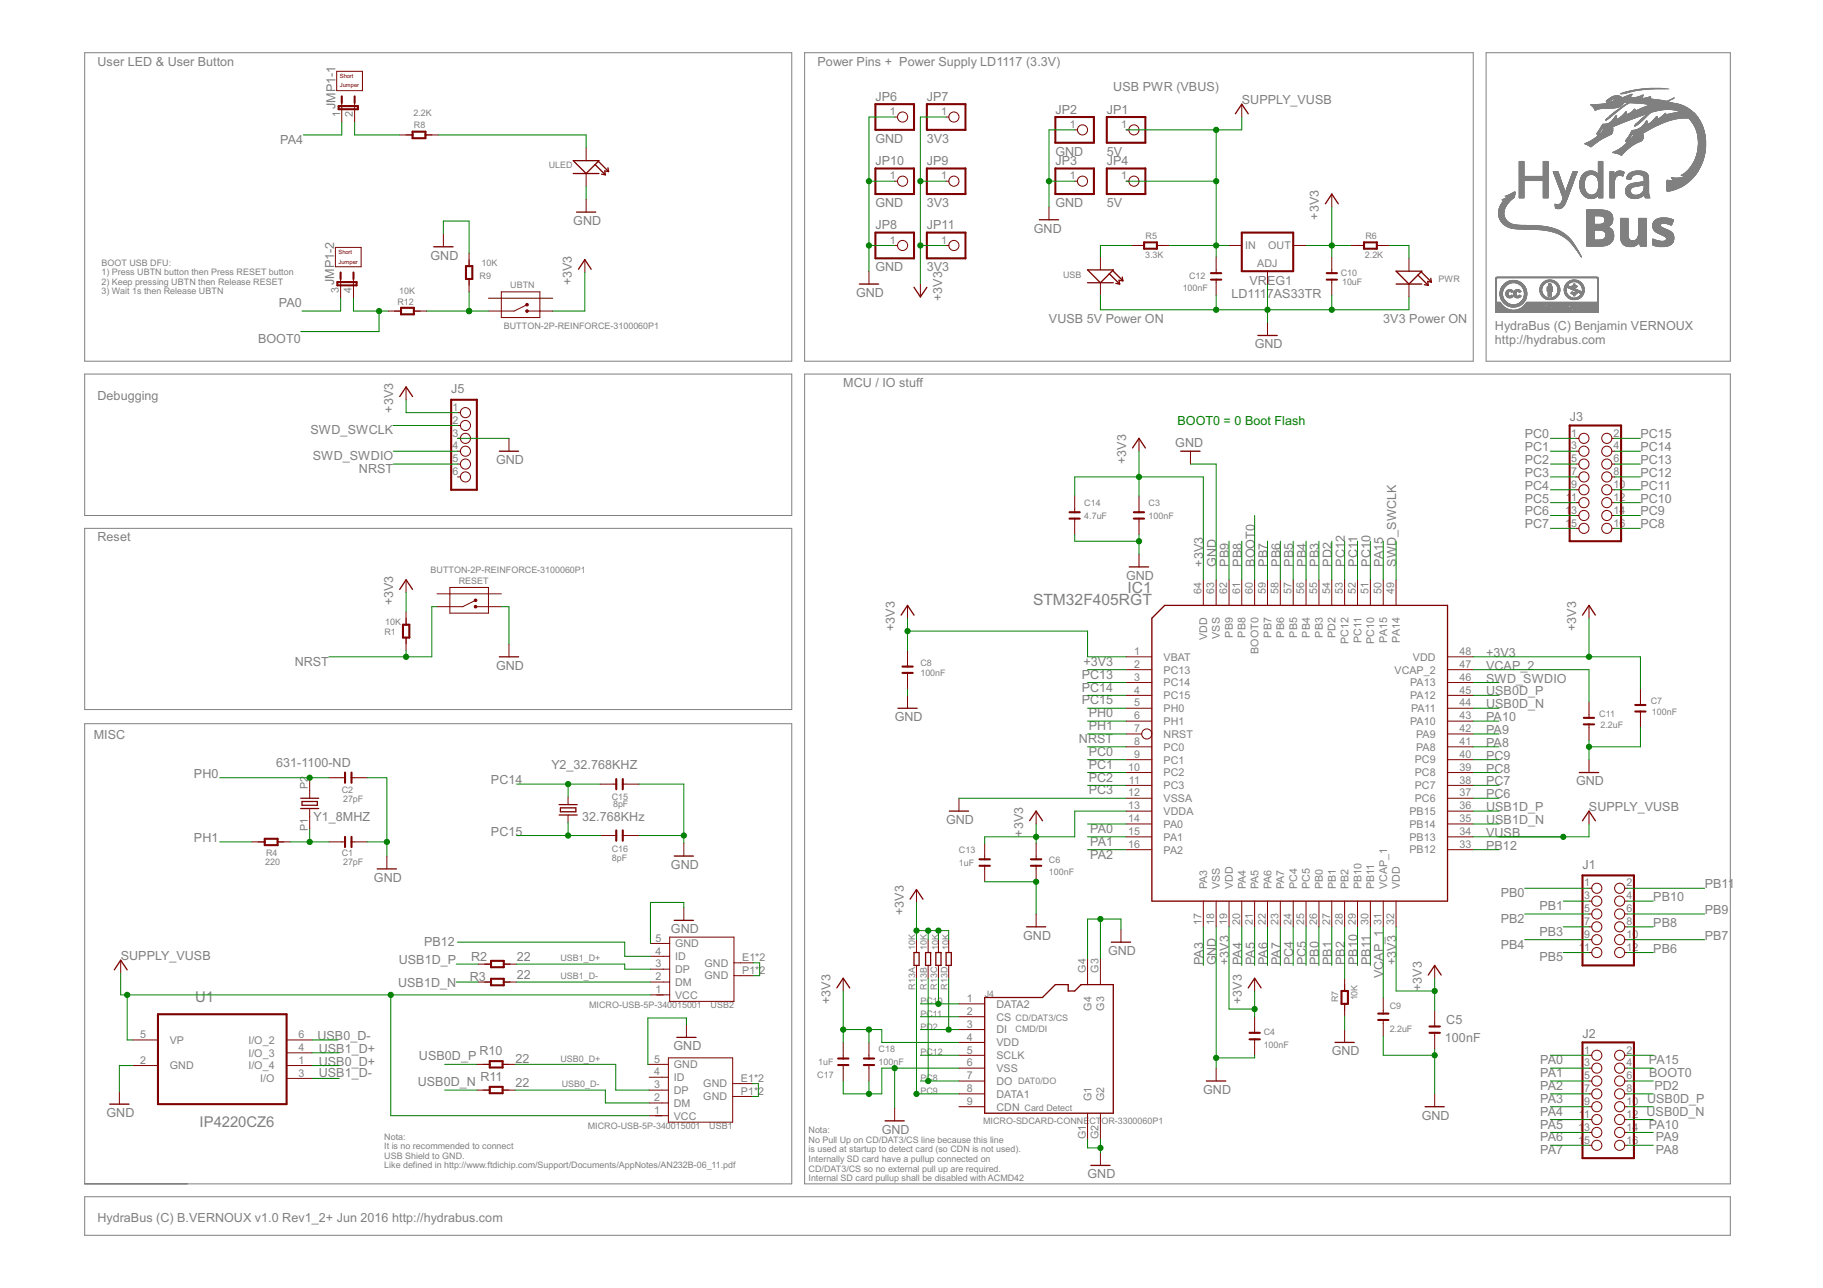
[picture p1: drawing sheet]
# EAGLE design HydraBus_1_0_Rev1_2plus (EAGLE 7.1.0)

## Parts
C1  27pF  C-0603  [C0603]
C2  27pF  C-0603  [C0603]
C3  100nF  C-0603  [C0603]
C4  100nF  C-0603  [C0603]
C5  100nF  C-0603  [C0603]
C6  100nF  C-0603  [C0603]
C7  100nF  C-0603  [C0603]
C8  100nF  C-0603  [C0603]
C9  2.2uF  C-0603  [C0603]
C10  10uF  C-0805  [C0805]
C11  2.2uF  C-0603  [C0603]
C12  100nF  C-0603  [C0603]
C13  1uF  C-0603  [C0603]
C14  4.7uF  C-0603  [C0603]
C15  8pF  C-0603  [C0603]
C16  8pF  C-0603  [C0603]
C17  1uF  C-0603  [C0603]
C18  100nF  C-0603  [C0603]
IC1  STM32F405RGT  [LQFP64]
J1  CON_HEADER_2X06  [M2X6]
J2  CON_HEADER_2X08  [M2X8]
J3  CON_HEADER_2X08  [M2X8]
J4  MICRO-SDCARD-CONNECTOR-3300060P1  [9P-SMD-W-RING]
J5  CON_HEADER_1X06-PTH  [M1X6]
JMP1  JP2QE  [JP2Q]
JMP_UBTN  SHORT-JUMPER-2P-3460440P1  [2P-2.54]
JMP_ULED  SHORT-JUMPER-2P-3460440P1  [2P-2.54]
JP1  5V  PINHD-1X1  [1X01]
JP2  GND  PINHD-1X1  [1X01]
JP3  GND  PINHD-1X1  [1X01]
JP4  5V  PINHD-1X1  [1X01]
JP6  GND  PINHD-1X1  [1X01]
JP7  3V3  PINHD-1X1  [1X01]
JP8  GND  PINHD-1X1  [1X01]
JP9  3V3  PINHD-1X1  [1X01]
JP10  GND  PINHD-1X1  [1X01]
JP11  3V3  PINHD-1X1  [1X01]
PWR  LED  [LED0603]
R1  10K  R-0603  [R0603]
R2  22  R-0603  [R0603]
R3  22  R-0603  [R0603]
R4  220  R-0603  [R0603]
R5  3.3K  R-0603  [R0603]
R6  2.2K  R-0603  [R0603]
R7  10K  R-0603  [R0603]
R8  2.2K  R-0603  [R0603]
R9  10K  R-0603  [R0603]
R10  22  R-0603  [R0603]
R11  22  R-0603  [R0603]
R12  10K  R-0603  [R0603]
R13  10K  R-4R  [R1206-8]
RESET  BUTTON-2P-REINFORCE-3100060P1  [4P-SMD-7.0X3.5X3.5H-90D]
U1  IP4220CZ6  [SOT95P275X110-6N]
UBTN  BUTTON-2P-REINFORCE-3100060P1  [4P-SMD-7.0X3.5X3.5H-90D]
ULED  LED  [LED0603]
USB  LED  [LED0603]
USB1  MICRO-USB-5P-340015001  [B-SMD-5P]
USB2  MICRO-USB-5P-340015001  [B-SMD-5P]
VREG1  LD1117AS33TR  LD117AS33TR  [SOT223]
Y1_8MHZ  631-1100-ND  OSC-XTAL-HC-49U-PTH  [HC-49U-PTH]
Y2_32.768KHZ  32.768KHz  CRYSTALTC38H  [TC38H]

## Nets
+3V3 [VDD]: C3.1 C4.1 C5.2 C6.1 C7.1 C8.1 C10.1 C13.1 C14.1 C17.2 C18.1 IC1.1(VBAT) IC1.13(VDDA) IC1.19(VDD) IC1.32(VDD) IC1.48(VDD) IC1.64(VDD) J4.4(VDD) J5.1 JP7.1 JP9.1 JP11.1 R1.2 R6.2 R13.5 R13.6 R13.7 R13.8 UBTN.2 VREG1.4(OUT)
BOOT0: IC1.60(BOOT0) J2.4 JMP1.4 R12.2
GND: C1.2 C2.2 C3.2 C4.2 C5.1 C6.2 C7.2 C8.2 C9.1 C10.2 C11.2 C12.2 C13.2 C14.2 C15.2 C16.2 C17.1 C18.2 IC1.12(VSSA) IC1.18(VSS) IC1.63(VSS) J4.6(VSS) J4.G1 J4.G2 J4.G3 J4.G4 J5.3 JP2.1 JP3.1 JP6.1 JP8.1 JP10.1 PWR.- R7.2 R9.2 RESET.2 U1.2(GND) ULED.- USB1.5(GND) USB2.5(GND) USB.- VREG1.1(ADJ)
N$1: C1.1 R4.1 Y1_8MHZ.P1
N$4: JMP1.2 R8.2
N$6: R9.1 R12.1 UBTN.1
N$7: R8.1 ULED.+
N$10: USB2.E1(GND) USB2.E2(GND) USB2.P1(GND) USB2.P2(GND)
N$11: USB1.E1(GND) USB1.E2(GND) USB1.P1(GND) USB1.P2(GND)
N$32: R5.2 USB.+
N$33: PWR.+ R6.1
NRST: IC1.7(NRST) J5.5 R1.1 RESET.1
PA0: IC1.14(PA0) J2.1 JMP1.3
PA1: IC1.15(PA1) J2.3
PA2: IC1.16(PA2) J2.5
PA3: IC1.17(PA3) J2.7
PA4: IC1.20(PA4) J2.9 JMP1.1
PA5: IC1.21(PA5) J2.11
PA6: IC1.22(PA6) J2.13
PA7: IC1.23(PA7) J2.15
PA8: IC1.41(PA8) J2.16
PA9: IC1.42(PA9) J2.14
PA10: IC1.43(PA10) J2.12
PA15: IC1.50(PA15) J2.2
PB0: IC1.26(PB0) J1.1
PB1: IC1.27(PB1) J1.3
PB2: IC1.28(PB2) J1.5 R7.1
PB3: IC1.55(PB3) J1.7
PB4: IC1.56(PB4) J1.9
PB5: IC1.57(PB5) J1.11
PB6: IC1.58(PB6) J1.12
PB7: IC1.59(PB7) J1.10
PB8: IC1.61(PB8) J1.8
PB9: IC1.62(PB9) J1.6
PB10: IC1.29(PB10) J1.4
PB11: IC1.30(PB11) J1.2
PB12: IC1.33(PB12) USB2.4(ID)
PC0: IC1.8(PC0) J3.1
PC1: IC1.9(PC1) J3.3
PC2: IC1.10(PC2) J3.5
PC3: IC1.11(PC3) J3.7
PC4: IC1.24(PC4) J3.9
PC5: IC1.25(PC5) J3.11
PC6: IC1.37(PC6) J3.13
PC7: IC1.38(PC7) J3.15
PC8: IC1.39(PC8) J3.16 J4.7(DO) R13.2
PC9: IC1.40(PC9) J3.14 J4.8(DATA1) R13.1
PC10: IC1.51(PC10) J3.12 J4.1(DATA2) R13.3
PC11: IC1.52(PC11) J3.10 J4.2(CS)
PC12: IC1.53(PC12) J3.8 J4.5(SCLK)
PC13: IC1.2(PC13) J3.6
PC14: C15.1 IC1.3(PC14) J3.4 Y2_32.768KHZ.2
PC15: C16.1 IC1.4(PC15) J3.2 Y2_32.768KHZ.1
PD2: IC1.54(PD2) J2.6 J4.3(DI) R13.4
PH0: C2.1 IC1.5(PH0) Y1_8MHZ.P2
PH1: IC1.6(PH1) R4.2
SWD_SWCLK: IC1.49(PA14) J5.2
SWD_SWDIO: IC1.46(PA13) J5.4
USB0_D+: R10.1 U1.1(I/O_4) USB1.3(DP)
USB0_D-: R11.1 U1.6(I/O_2) USB1.2(DM)
USB0D_N: IC1.44(PA11) J2.10 R11.2
USB0D_P: IC1.45(PA12) J2.8 R10.2
USB1_D+: R2.1 U1.4(I/O_3) USB2.3(DP)
USB1_D-: R3.1 U1.3(I/O) USB2.2(DM)
USB1D_N: IC1.35(PB14) R3.2
USB1D_P: IC1.36(PB15) R2.2
VCAP_1: C9.2 IC1.31(VCAP_1)
VCAP_2: C11.1 IC1.47(VCAP_2)
VUSB [POWER]: C12.1 IC1.34(PB13) JP1.1 JP4.1 R5.1 U1.5(VP) USB1.1(VCC) USB2.1(VCC) VREG1.3(IN) ; supply symbol labelled SUPPLY_VUSB
Unconnected: J4.9(CDN) J5.6 RESET.S1 RESET.S2 UBTN.S1 UBTN.S2 USB1.4(ID)

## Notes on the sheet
- User LED & User Button | Power Pins +  Power Supply LD1117 (3.3V)
- USB PWR (VBUS)
- BOOT USB DFU:
  1) Press UBTN button then Press RESET button
  2) Keep pressing UBTN then Release RESET
  3) Wait 1s then Release UBTN
- VUSB 5V Power ON | 3V3 Power ON
- HydraBus (C) Benjamin VERNOUX
  http://hydrabus.com
- MCU / IO stuff
- Debugging
- BOOT0 = 0 Boot Flash
- Reset
- MISC
- CD/DAT3/CS
- CMD/DI
- DAT0/DO
- Card Detect
- Nota:
  It is no recommended to connect
  USB Shield to GND.
  Like defined in http://www.ftdichip.com/Support/Documents/AppNotes/AN232B-06_11.pdf
- Nota:
  No Pull Up on CD/DAT3/CS line because this line
  is used at startup to detect card (so CDN is not used).
  Internally SD card have a pullup connected on
  CD/DAT3/CS so no external pull up are required.
  Internal SD card pullup shall be disabled with ACMD42
- HydraBus (C) B.VERNOUX v1.0 Rev1_2+ Jun 2016 http://hydrabus.com
